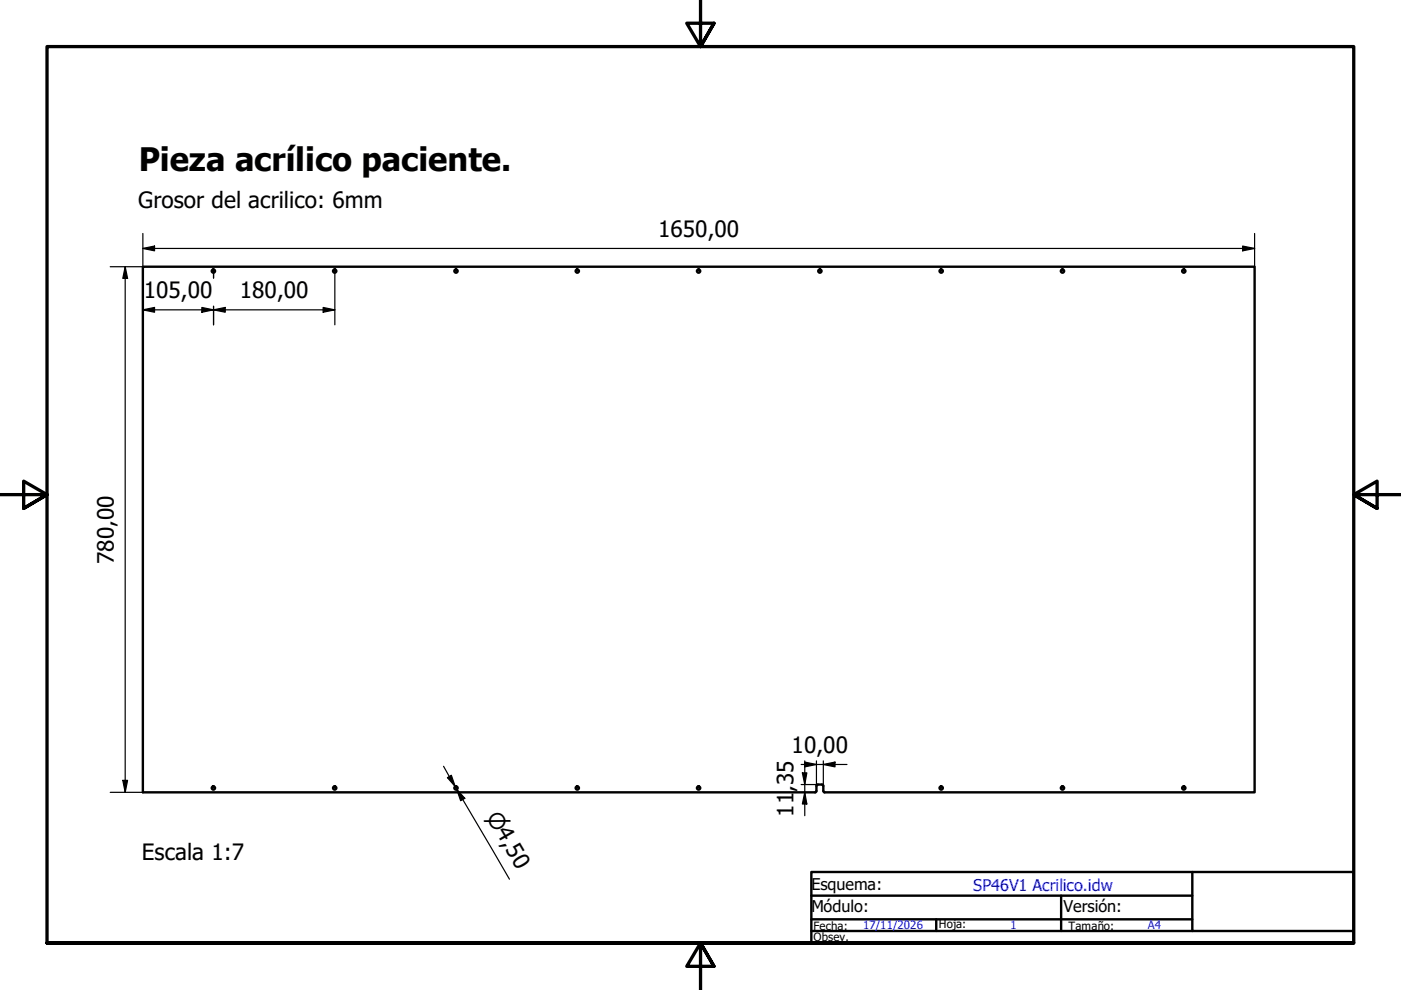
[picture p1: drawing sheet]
<svg xmlns="http://www.w3.org/2000/svg" width="297mm" height="210mm" viewBox="0 0 297 210" stroke-linecap="round" stroke-linejoin="round" font-family="sans-serif">
<!-- layer: Visible (ISO) -->
<g fill="none" stroke="#000" stroke-width=".51">
<path d="M172.8 168h-142.5v-111.4h235.7v111.4h-91.2M173.1 167.7l-.3 .3M173.4 166.3l-.3 .3v1.1M173.4 166.3h.8M174.3 166.3l.3 .3v1.1M174.6 167.7l.2 .3"/>
<circle cx="45.2" cy="57.5" r=".35"/>
<circle cx="71" cy="57.5" r=".35"/>
<circle cx="96.7" cy="57.5" r=".35"/>
<circle cx="122.4" cy="57.5" r=".35"/>
<circle cx="148.1" cy="57.5" r=".35"/>
<circle cx="173.8" cy="57.5" r=".35"/>
<circle cx="199.5" cy="57.5" r=".35"/>
<circle cx="225.3" cy="57.5" r=".35"/>
<circle cx="251" cy="57.5" r=".35"/>
<circle cx="45.2" cy="167.1" r=".35"/>
<circle cx="71" cy="167.1" r=".35"/>
<circle cx="96.7" cy="167.1" r=".35"/>
<circle cx="122.4" cy="167.1" r=".35"/>
<circle cx="148.1" cy="167.1" r=".35"/>
<circle cx="199.5" cy="167.1" r=".35"/>
<circle cx="225.3" cy="167.1" r=".35"/>
<circle cx="251" cy="167.1" r=".35"/>
</g>
<!-- layer: Border (ISO) -->
<path d="M148.5 -.1v10l-2.9-5h5.8l-2.9 5 2.9-5M0 104.9h10l-5-2.9v5.8l5-2.9-5 2.9M297 104.9h-10l5-2.9v5.8l-5-2.9 5 2.9M10 199.9v-190h277v190h-277h277M151.4 204.9l-2.9-5 2.9 5h-5.8l2.9-5v10" fill="none" stroke="#000" stroke-width=".7"/>
<!-- layer: Title (ISO) -->
<path d="M172 184.9h115v15h-115zM172 197.4h80.8M172 194.9h80.8M172 189.9h80.8M198.5 194.9v2.5M225 189.9v7.5M252.8 184.9v12.5h34.2" fill="none" stroke="#000" stroke-width=".51"/>
<!-- layer: Dimension (ISO) -->
<g fill="none" stroke="#000" stroke-width=".25">
<path d="M26.5 56.6l.6 2.4h-1.1zM26.5 56.6v111.4M30.3 52.7l2.5-.5v1zM30.3 52.7h235.7M30.3 49.5v7.1h-6.9M45.3 57.4v1.6M71 57.4v11.5M263.5 52.2l2.5 .5-2.5 .5zM266 49.5v7.1M30.3 65.7l2.5-.5v1zM30.3 65.7h40.7M42.8 65.2l2.5 .5-2.5 .5z"/>
<path d="M45.3 65.7l2.5-.5v1zM45.3 64.9v4M68.5 65.2l2.5 .5-2.5 .5zM23.4 168h6.9M26 165.5h1.1l-.6 2.5zM94 162.5l2.5 4.3M94.9 164.9l.8-.5 .8 2.4zM96.8 167.4l1.8 1.9-.9 .5zM98.1 169.5l-1.3-2.1 11.2 19M169.9 162.1h9.7M169.9 166.3h3.5M170.1 163.9h1l-.5 2.4z"/>
<path d="M170.6 161.6l2.5 .5-2.5 .5zM170.6 168l.5 2.5h-1zM170.6 161.3v11.6M173.1 161.3v5.4M174.6 162.1l2.4-.5v1zM174.6 161.3v5.4"/>
</g>
<g fill="#000">
<path d="M26.5 56.6l.6 2.4h-1.1z" fill-rule="evenodd"/>
<path d="M30.3 52.7l2.5-.5v1z" fill-rule="evenodd"/>
<path d="M263.5 52.2l2.5 .5-2.5 .5z" fill-rule="evenodd"/>
<path d="M30.3 65.7l2.5-.5v1z" fill-rule="evenodd"/>
<path d="M42.8 65.2l2.5 .5-2.5 .5z" fill-rule="evenodd"/>
<path d="M45.3 65.7l2.5-.5v1z" fill-rule="evenodd"/>
<path d="M68.5 65.2l2.5 .5-2.5 .5z" fill-rule="evenodd"/>
<path d="M26 165.5h1.1l-.6 2.5z" fill-rule="evenodd"/>
<path d="M94.9 164.9l.8-.5 .8 2.4z" fill-rule="evenodd"/>
<path d="M96.8 167.4l1.8 1.9-.9 .5z" fill-rule="evenodd"/>
<path d="M170.1 163.9h1l-.5 2.4z" fill-rule="evenodd"/>
<path d="M170.6 161.6l2.5 .5-2.5 .5z" fill-rule="evenodd"/>
<path d="M170.6 168l.5 2.5h-1z" fill-rule="evenodd"/>
<path d="M174.6 162.1l2.4-.5v1z" fill-rule="evenodd"/>
</g>
<text font-size="6.9" x="29.4" y="36.2">Pieza acrílico paciente.</text>
<g font-size="4.8">
<text x="29.3" y="44">Grosor del acrilico: 6mm</text>
<text x="139.5" y="50.3">1650,00</text>
<text x="30.5" y="63.3">105,00</text>
<text x="50.9" y="63.3">180,00</text>
<text x="24.1" y="119.5" transform="rotate(-90 24.1 119.5)">780,00</text>
<text x="167.8" y="159.7">10,00</text>
<text x="168.2" y="167.9" transform="rotate(-90 168.2 167.9)">,35</text>
<text x="168.2" y="173.1" transform="rotate(-90 168.2 173.1)">11</text>
<text x="30.1" y="182.3">Escala 1:7</text>
</g>
<text font-size="4.6" x="103" y="173.1" transform="rotate(60 103 173.1)">⌀4,50</text>
<g font-size="3.4">
<text x="172" y="188.7">Esquema:</text>
<text x="172" y="193.5">Módulo:</text>
<text x="225.5" y="193.5">Versión:</text>
</g>
<text font-size="3.4" fill="#00f" x="206.3" y="188.8">SP46V1 Acrilico.idw</text>
<g font-size="2.4">
<text x="172.5" y="197.2">Fecha:</text>
<text x="199.1" y="196.8">Hoja:</text>
<text x="226.6" y="197.1">Tamaño:</text>
<text x="172.5" y="199.6">Obsev.</text>
</g>
<g font-size="2.4" fill="#00f">
<text x="183" y="197">17/11/2026</text>
<text x="214.2" y="196.9">1</text>
<text x="243.4" y="197">A4</text>
</g>
</svg>
